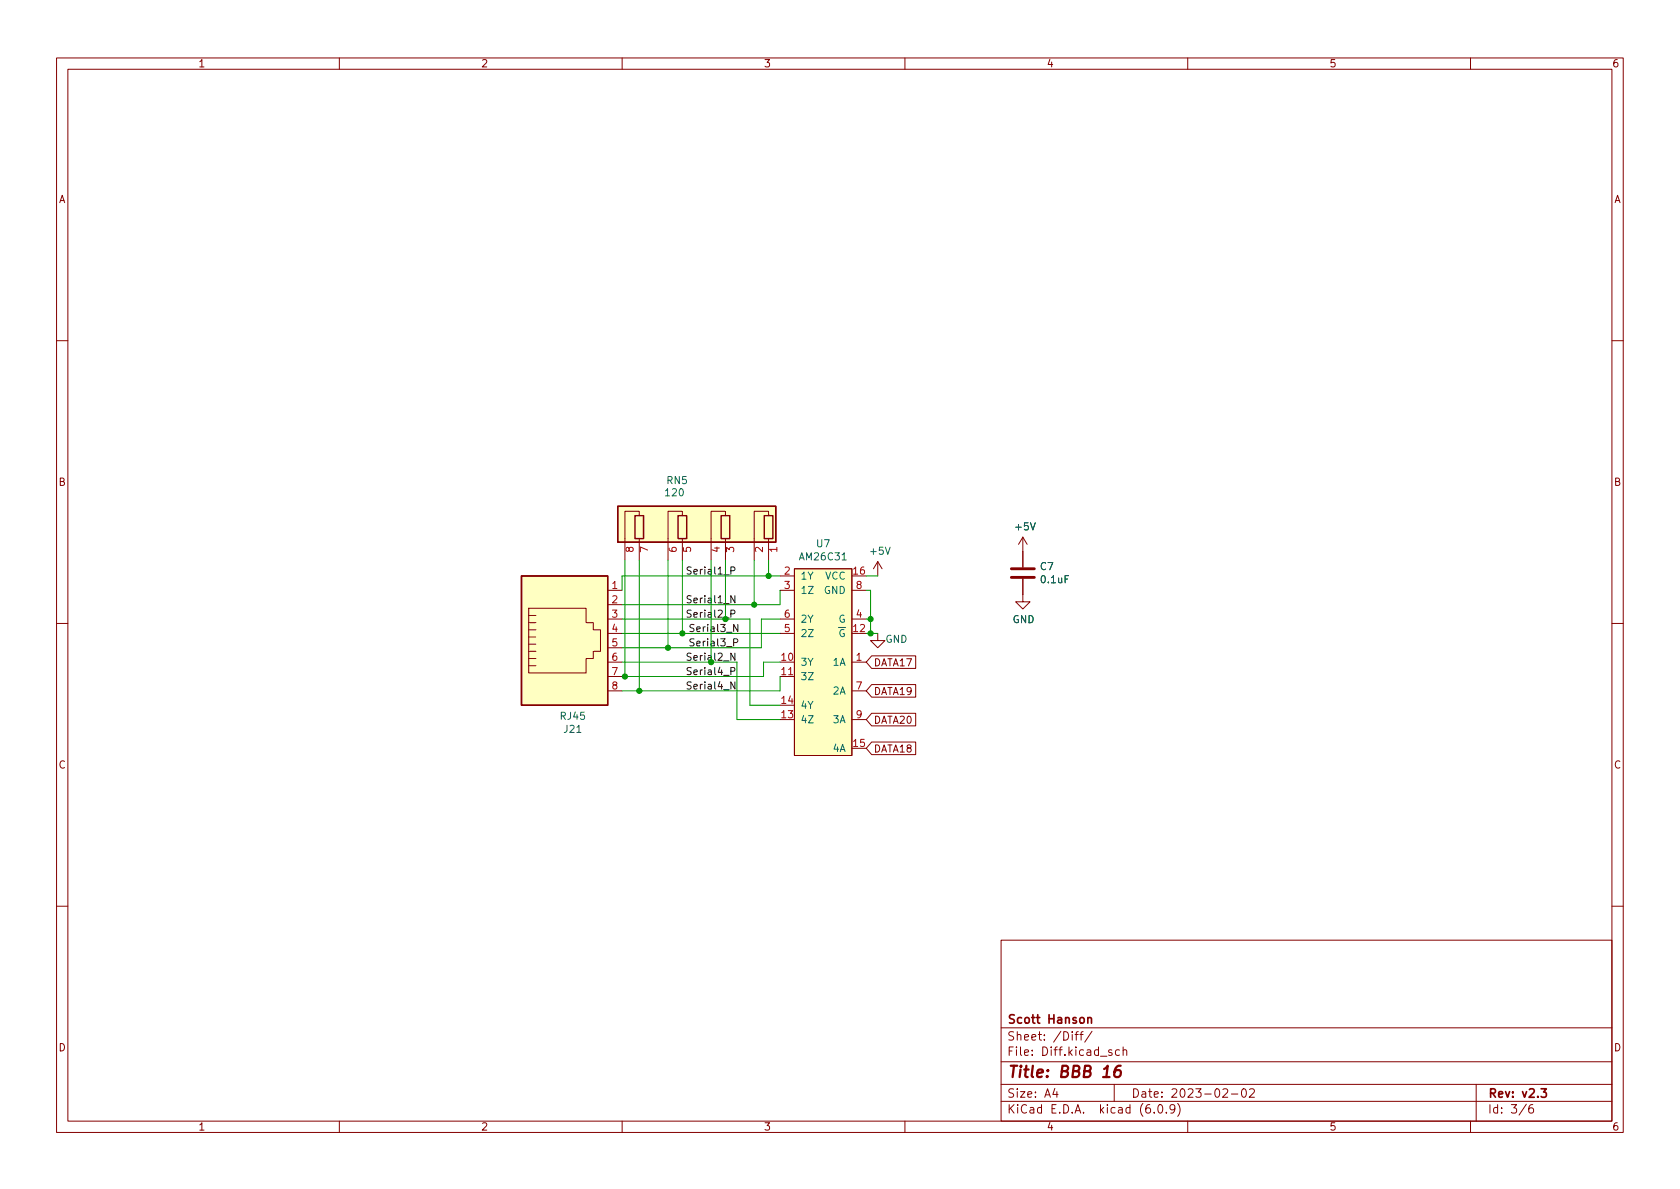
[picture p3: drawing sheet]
<svg xmlns="http://www.w3.org/2000/svg" width="297mm" height="210mm" viewBox="0 0 297 210" stroke-linecap="round" stroke-linejoin="round" font-family="sans-serif">
<g fill="none" stroke="#840000" stroke-width=".18">
<path d="M10 10.2h277v190.1h-277zM12 12.2h273v186.1h-273zM60 10.2v2M110 10.2v2M160 10.2v2M210 10.2v2M260 10.2v2M10 60.2h2M285 60.2h2M113 91.2v-.8h-2.5v8.7M113 95.2v3.9M120.6 91.2v-.8h-2.5v8.7"/>
<path d="M120.6 95.2v3.9M128.3 91.2v-.8h-2.6v8.7M128.3 95.2v3.9M135.9 91.2v-.8h-2.6v8.7M135.9 95.2v3.9M155.2 99.3l-.8 1.3M155.2 99.3v2.5M155.2 99.3l.8 1.3M180.8 95v5.3M180.8 95l-.7 1.3M180.8 95l.8 1.3M10 110.2h2"/>
<path d="M93.5 108.8h1.2M93.5 110.1h1.2M93.5 111.4h1.2M93.5 112.6h1.2M93.5 113.9h1.2M93.5 115.2h1.2M93.5 107.6h10.1v2.5h1.3v1.3h1.3v3.8h-1.3v1.3h-1.3v2.5h-10.1zM93.5 116.5h1.2M93.5 117.7h1.2M107.4 117.1h2.6M107.4 119.6h2.6M107.4 104.4h2.6"/>
<path d="M107.4 109.5h2.6M107.4 112h2.6M107.4 106.9h2.6M107.4 114.5h2.6M137.9 119.6h2.6M137.9 101.8h2.6M137.9 104.4h2.6M137.9 109.5h2.6M137.9 112h2.6M140.5 100.6h10.1v33h-10.1zM150.6 117.1h2.6M150.6 104.4h2.6"/>
<path d="M150.6 109.5h2.6M154.1 116h7.8v2.2h-7.8l-.9-1.1zM155.2 112v1.3h1.3l-1.3 1.2-1.3-1.2h1.3M180.8 102.4v4h1.3l-1.3 1.3-1.2-1.3h1.2M285 110.2h2M107.4 122.2h2.6M150.6 122.2h2.6M150.6 127.2h2.6M154.1 131.2h7.8v2.2h-7.8l-.9-1.1zM154.1 126.1h7.8v2.3h-7.8l-.9-1.2zM154.1 121.1h7.8v2.2h-7.8l-.9-1.1zM10 160.2h2"/>
<path d="M177 166.3h108v32h-108zM285 160.2h2M60 198.3v2M110 198.3v2M160 198.3v2M177 194.8h108M177 191.8h108M177 187.8h108M177 181.8h108M186.5 192.5l-.4 1h1M186.9 193v1M190.1 182.9h.5"/>
<path d="M190.6 182.4l-.3 .2v1.3M190.9 182.9h.6M191.5 182.4l-.4 .2v1.3M193.1 182.4l-1.3 1.9M196.6 185.7l-.4-.1-.2 .2 .1 .3 .5 .1v.4h-.6M197 191.8v3M197.9 185.7l-.4-.1-.3 .3v.4l.2 .3h.5M198.6 185.8l.2-.2 .3 .1 .1 .9M198.6 185.1v1.5M204.1 196.7v.1M204.9 195.4l.2-.1a.81 .81 0 0 1 .6 .7 .81 .81 0 0 1-.3 .8h-.2a.81 .81 0 0 1-.6-.6 .81 .81 0 0 1 .3-.8zM206.2 196.7v.1"/>
<path d="M207.7 196l-.3 .3h-.3l-.2-.3 .1-.6 .4-.1 .2 .2a.99 .99 0 0 1-.3 1.3h-.3M208.2 195.1a1.72 1.72 0 0 1 0 2.3M210 198.3v2M216.2 192.7l.6-.2 .2 .2 .1 .3-1 1h1M217.7 193.5h1.2M219.7 192.6l.2-.1a.81 .81 0 0 1 .5 .7 .81 .81 0 0 1-.3 .8h-.1a.81 .81 0 0 1-.6-.6 .81 .81 0 0 1 .3-.8zM220.9 192.7l.6-.2 .2 .2 .1 .3-.9 1h.9M260 198.3v2M261 191.8v6.5M269.9 195.3l-1.3 1.9M271 195.3a.6 .6 0 0 0-.7 .7v.5l.1 .3h.5l.2-.1 .1-.5-.2-.2-.4-.1-.3 .3"/>
</g>
<path d="M192.3 179.9v1M192.3 180.1l.3-.2 .3 .1 .1 .9M272.5 192.5h.9l-.5 .6 .4 .1v.7l-.2 .1h-.4l-.2-.1" fill="none" stroke="#840000" stroke-width=".3"/>
<path d="M198.1 188.5a.91 .91 0 0 0-1 .8l-.1 .8 .1 .3a.66 .66 0 0 0 1-.3l.1-.5-.2-.3a.66 .66 0 0 0-1 .3" fill="none" stroke="#840000" stroke-width=".4"/>
<path d="M178.8 102.1h4.1M178.8 100.6h4.1" fill="none" stroke="#840000" stroke-width=".51"/>
<g fill="#ffffc2" stroke="#ffffc2" stroke-width=".18">
<path d="M140.5 100.6h10.1v33h-10.1z"/>
<path d="M109.2 89.5h28v6.4h-28z"/>
<path d="M92.2 101.8h15.2v22.9h-15.2z"/>
</g>
<path d="M148.3 111h1.2M149.2 111.4a.59 .59 0 0 0-.7 .5 .59 .59 0 0 0 .7 .6l.1-.5h-.3" fill="none" stroke="#006464" stroke-width=".18"/>
<path d="M109.2 89.5h28v6.4h-28zM112.3 91.2h1.5v4h-1.5zM119.9 91.2h1.5v4h-1.5zM127.5 91.2h1.5v4h-1.5zM135.1 91.2h1.6v4h-1.6zM92.2 101.8h15.2v22.9h-15.2z" fill="none" stroke="#840000" stroke-width=".25"/>
<path d="M129.2 118.7l.6-.1 .1-.1v-.3l-.7-.2v1.3M129.2 108.5h.6l.1-.2v-.3l-.7-.1v1.2M129.2 100.9h.6l.1-.2v-.3l-.7-.1v1.2M129.7 113.6h.6l.2-.2-.1-.3-.7-.1v1.2M129.9 115.5v1.3l-.7-1.3v1.3M129.9 105.3v1.3l-.7-1.3v1.3M130.5 110.4v1.3l-.8-1.3v1.3M129.9 120.6v1.2l-.7-1.2v1.2" fill="none" stroke="#0f0f0f" stroke-width=".18"/>
<g fill="none" stroke="#009600" stroke-width=".18">
<path d="M110.5 99.1v20.5M113 99.1v23.1M118.1 99.1v15.4M120.6 99.1v12.9M125.7 99.1v18M128.3 99.1v10.4M133.3 99.1v7.8M135.9 99.1v2.7M110 109.5h22.6v15.2h5.3M110 117.1h20.3v10.1h7.6M110 112h27.9M137.9 101.8h-27.9v2.6"/>
<path d="M137.9 109.5h-3.3v5h-24.6M137.9 117.1h-2.9v2.5h-25M137.9 104.4v2.5h-27.9M137.9 119.6v2.6h-27.9M153.2 104.4h.7v7.6M153.2 101.8h2M153.2 109.5h.7M153.2 112h2"/>
</g>
<g fill="#009600" stroke="#009600" stroke-width=".18">
<circle cx="135.9" cy="101.8" r=".46"/>
<circle cx="133.3" cy="106.9" r=".46"/>
<circle cx="153.9" cy="112" r=".46"/>
<circle cx="153.9" cy="109.5" r=".46"/>
<circle cx="118.1" cy="114.5" r=".46"/>
<circle cx="120.6" cy="112" r=".46"/>
<circle cx="110.5" cy="119.6" r=".46"/>
<circle cx="113" cy="122.2" r=".46"/>
</g>
<text font-size="2.8" fill="#840000" x="178" y="190.6">Title: BBB 16</text>
<g font-size="2.1" fill="#840000">
<text x="178" y="184">Sheet: /Diff/</text>
<text x="178" y="181">Scott Hanson</text>
<text x="178" y="186.7">File: Diff.kicad_sch</text>
<text x="178" y="196.9">KiCad E.D.A. kicad (6.0.9)</text>
<text x="178" y="194.1">Size: A4</text>
<text x="200" y="194.1">Date: 2023-02-02</text>
<text x="263" y="194.1">Rev: v2.3</text>
<text x="263" y="196.9">Id: 3/6</text>
</g>
<g font-size="1.8" fill="#840000">
<text x="35" y="11.9">1</text>
<text x="85" y="11.9">2</text>
<text x="135" y="11.9">3</text>
<text x="185" y="11.9">4</text>
<text x="235" y="11.9">5</text>
<text x="285" y="11.9">6</text>
<text x="10.3" y="35.9">A</text>
<text x="285.3" y="35.9">A</text>
<text x="10.3" y="85.9">B</text>
<text x="285.3" y="85.9">B</text>
<text x="154.4" y="117.8">DATA17</text>
<text x="154.4" y="122.9">DATA19</text>
<text x="154.4" y="128">DATA20</text>
<text x="10.3" y="135.9">C</text>
<text x="154.4" y="133.1">DATA18</text>
<text x="285.3" y="135.9">C</text>
<text x="10.3" y="185.9">D</text>
<text x="285.3" y="185.9">D</text>
<text x="35" y="199.9">1</text>
<text x="85" y="199.9">2</text>
<text x="135" y="199.9">3</text>
<text x="185" y="199.9">4</text>
<text x="235" y="199.9">5</text>
<text x="285" y="199.9">6</text>
</g>
<g font-size="1.8" fill="#006464">
<text x="117.8" y="87.8">120</text>
<text x="117.9" y="85.6">RN5</text>
<text x="179.6" y="93.8">+5V</text>
<text x="141.6" y="99.1">AM26C31</text>
<text x="144.4" y="96.8">U7</text>
<text x="154" y="98.1">+5V</text>
<text x="184" y="100.8">C7</text>
<text x="141.5" y="102.5">1Y</text>
<text x="141.5" y="105">1Z</text>
<text x="145.7" y="105">GND</text>
<text x="145.9" y="102.5">VCC</text>
<text x="184.2" y="103.1">0.1uF</text>
<text x="141.5" y="112.6">2Z</text>
<text x="141.5" y="110.1">2Y</text>
<text x="148.2" y="110.1">G</text>
<text x="156.5" y="113.7">GND</text>
<text x="179" y="110.2">GND</text>
<text x="141.5" y="117.7">3Y</text>
<text x="147.3" y="117.7">1A</text>
<text x="141.5" y="120.3">3Z</text>
<text x="141.5" y="125.3">4Y</text>
<text x="147.3" y="122.8">2A</text>
<text x="99.2" y="127.3">RJ45</text>
<text x="99.8" y="129.6">J21</text>
<text x="141.5" y="127.9">4Z</text>
<text x="147.3" y="127.9">3A</text>
<text x="147.3" y="133">4A</text>
</g>
<g font-size="1.8" fill="#a90000">
<text x="112" y="97.6" transform="rotate(-90 112 97.6)">8</text>
<text x="114.6" y="97.6" transform="rotate(-90 114.6 97.6)">7</text>
<text x="119.6" y="97.6" transform="rotate(-90 119.6 97.6)">6</text>
<text x="122.2" y="97.6" transform="rotate(-90 122.2 97.6)">5</text>
<text x="127.3" y="97.6" transform="rotate(-90 127.3 97.6)">4</text>
<text x="129.8" y="97.6" transform="rotate(-90 129.8 97.6)">3</text>
<text x="134.9" y="97.6" transform="rotate(-90 134.9 97.6)">2</text>
<text x="137.4" y="97.6" transform="rotate(-90 137.4 97.6)">1</text>
<text x="138.7" y="101.6">2</text>
<text x="150.9" y="101.6">16</text>
<text x="108.2" y="104.1">1</text>
<text x="108.2" y="106.7">2</text>
<text x="138.7" y="104.1">3</text>
<text x="151.4" y="104.1">8</text>
<text x="108.2" y="109.2">3</text>
<text x="108.2" y="111.8">4</text>
<text x="138.7" y="111.8">5</text>
<text x="138.7" y="109.2">6</text>
<text x="150.9" y="111.8">12</text>
<text x="151.4" y="109.2">4</text>
<text x="108.2" y="114.3">5</text>
<text x="108.2" y="116.8">6</text>
<text x="108.2" y="119.4">7</text>
<text x="138.2" y="116.8">10</text>
<text x="138.2" y="119.4">11</text>
<text x="151.4" y="116.8">1</text>
<text x="108.2" y="121.9">8</text>
<text x="138.2" y="124.5">14</text>
<text x="151.4" y="121.9">7</text>
<text x="138.2" y="127">13</text>
<text x="151.4" y="127">9</text>
<text x="150.9" y="132.1">15</text>
</g>
<g font-size="1.8" fill="#0f0f0f">
<text x="121.2" y="101.6">Serial1_P</text>
<text x="121.2" y="106.7">Serial1_N</text>
<text x="121.7" y="111.7">Serial3_N</text>
<text x="121.2" y="119.4">Serial4_P</text>
<text x="121.7" y="114.3">Serial3_P</text>
<text x="121.2" y="121.9">Serial4_N</text>
</g>
<g font-size="1.8" fill="#009600">
<text x="121.2" y="109.2">Serial2_P</text>
<text x="121.2" y="116.8">Serial2_N</text>
</g>
</svg>
